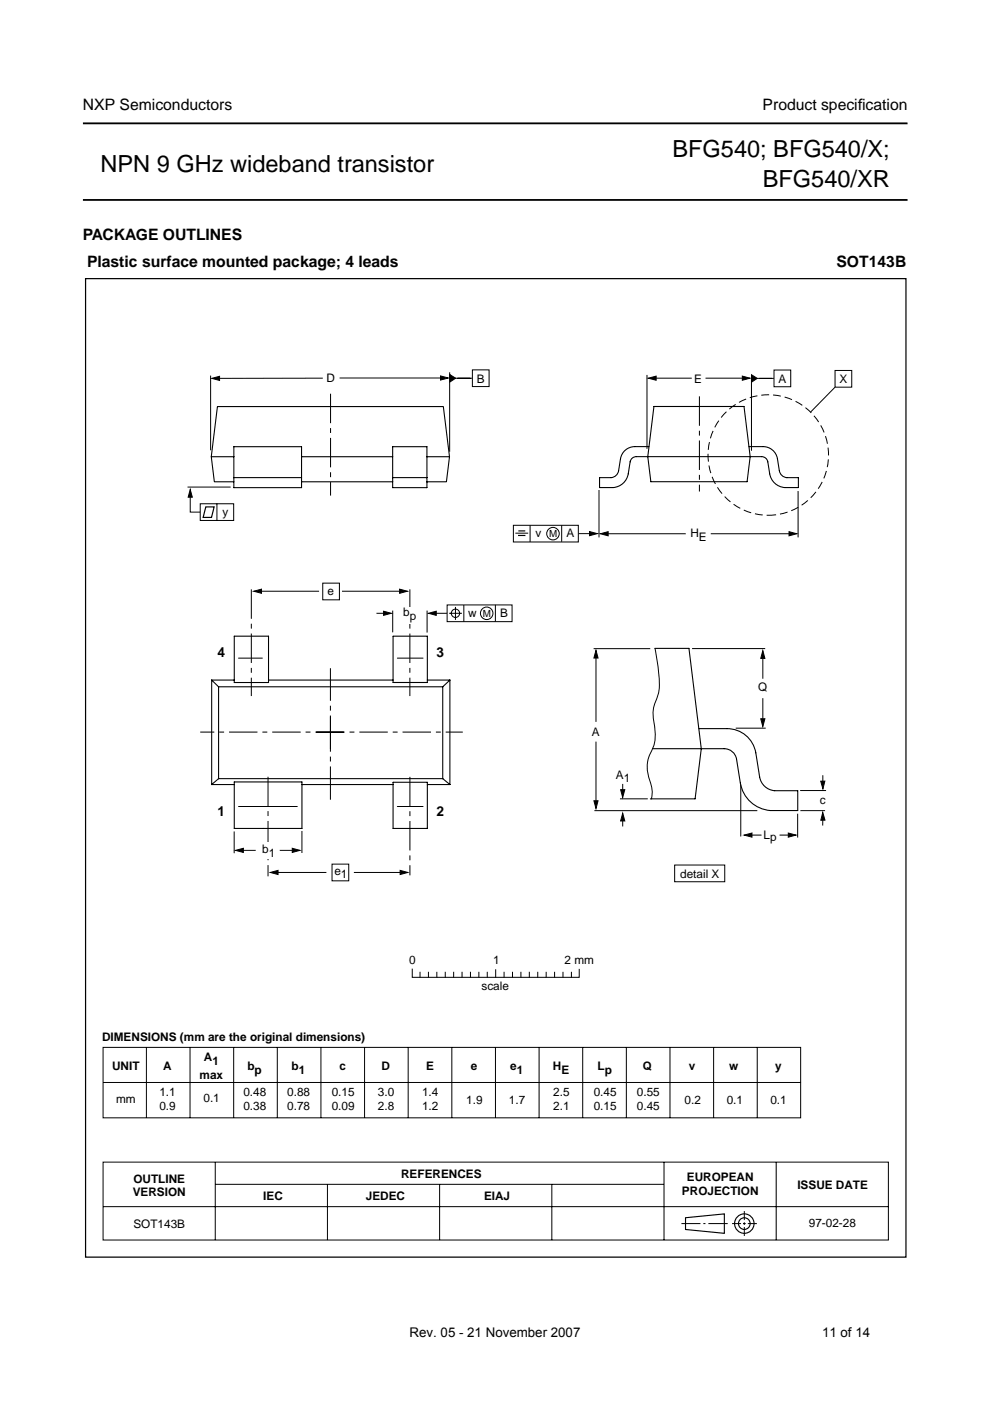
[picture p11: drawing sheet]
<svg xmlns="http://www.w3.org/2000/svg" width="210mm" height="297mm" viewBox="0 0 210 297" stroke-linecap="round" stroke-linejoin="round" font-family="sans-serif">
<path d="M17.6 26.2h174.8M17.6 42.4h174.8" fill="none" stroke="#000" stroke-width=".38"/>
<g fill="none" stroke="#000" stroke-width=".21">
<path d="M44.7 79.6v15.9M95.3 78.9v16.9M100.2 78.4h3.5v3.6h-3.5zM137.2 79.5v15.7M164.1 78.5h3.6v3.5h-3.6zM177.1 78.5h3.5v3.6h-3.5zM68.4 80.2h-22.5M72 80.1h22.2M96 80.2h4.1M138.2 80.2h8.5M149.6 80.2h8.6M159.3 80.1v15.5"/>
<path d="M159.9 80.2h4.2M177.1 82.1l-5.3 5.3M39.8 103.3h9.1M40.3 104.4v4.2h2.2M42.5 106.8h7v3.5h-7zM46 106.8v3.5M108.9 111.4h13.7v3.5h-13.7zM109.3 113h2.7M112.4 111.4v3.5M119.1 111.3v3.6M122.7 113.1h3M127 103.9v10"/>
<path d="M128.1 113.2h17.3M150.7 113.2h17.2M169.2 104.1v9.8M54.7 125.4h13M68.4 123.6h3.6v3.6h-3.6zM72.5 125.4h13M79.8 130h2.3M83.3 129.5v4.6M90.6 129.5v4.6M91.8 130h3M94.8 128.3h13.8v3.5h-13.8zM95.2 130h2.7"/>
<path d="M96.6 128.7v2.7M98.3 128.3v3.5M105 128.2v3.6M125.9 137.5h12M126.4 139.2v13.9M138.9 137.5v.1a39.2 39.2 0 0 1 .9 8.6l-.9 2.7a6.6 6.6 0 0 0-.3 4.1 8.7 8.7 0 0 1-.9 7.1 8.2 8.2 0 0 0 .3 6.2 5.3 5.3 0 0 1 .1 3.2M146.7 137.5h15.5M161.7 139v4.9M126.4 157.2v13.2M156 154.4h6.3M161.7 148v5.2M49.6 176.3v4.6"/>
<path d="M64 176.2v4.6M126 171.9h34.6M131.4 169.4h5.9M132 166.2v2.4M132 173.7v1.5M157.1 166.3v11.1M158.9 177.1h2.6M165.3 177.1h2.6M169.1 172.5v5.1M169.6 167.6h5.5M169.7 171.9h5.2M174.5 164.4v1.7"/>
<path d="M174.5 173.3l-.1 1.7M50.9 180.3h3.3M58.2 185h11M59.3 180.3h3.5M70.4 183.2h3.5v3.5h-3.5zM75 185h10.6M143 183.4h10.7v3.5h-10.7zM87.4 205.5v1.7h35.4v-1.7M89.1 206.1v1.1M90.8 206.1v1.1M92.6 206.1v1.1M94.4 206.1v1.1"/>
<path d="M96.2 206.1v1.1M98 206.1v1.1M99.7 206.1v1.1M101.5 206.1v1.1M103.3 206.1v1.1M105.1 205.6v1.6M106.9 206.1v1.1M108.7 206.1v1.1M110.4 206.1v1.1M112.2 206.1v1.1M114 206.1v1.1M115.8 206.1v1.1"/>
<path d="M117.6 206.1v1.1M119.4 206.1v1.1M121.2 206.1v1.1M21.9 222.1h147.9v14.9h-147.9zM21.9 229.5h147.9M31 222.1v14.9M40.3 222.1v14.9M49.5 222.1v14.9M58.8 222.1v14.9M68 222v15M77.3 222.1v14.9M86.5 222.1v14.9"/>
<path d="M95.8 222.1v14.9M105 222.1v14.9M114.3 222.1v14.9M123.5 222.1v14.9M132.8 222.1v14.9M142.1 222.1v14.9M151.3 222.1v14.9M160.6 222.1v14.9M21.9 246.4h166.5v16.5h-166.5zM21.9 255.8h166.5M45.6 246.4v16.5M45.7 251.1h95"/>
<path d="M69.4 251.1v11.8M93.2 251.1v11.8M117 251.1v11.8M140.8 246.4v16.5M144.5 259.4h4M149.1 259.4h.5M150.2 259.4h4.1M155.2 259.4h1.9M157.5 259.4h.6M157.8 256.8v1.9M157.8 259.2v.5M158.6 259.4h1.9"/>
<path d="M164.6 246.4v16.5M157.8 260.1v2"/>
<circle cx="117.2" cy="113.1" r="1.33"/>
<circle cx="96.6" cy="130" r=".89"/>
<circle cx="103.2" cy="130" r="1.33"/>
</g>
<g fill="none" stroke="#000" stroke-width=".24">
<path d="M145.3 258.2l8.3-.8v4.1l-8.3-.8z"/>
<circle cx="157.8" cy="259.4" r="2.06"/>
<circle cx="157.8" cy="259.4" r="1.24"/>
</g>
<path d="M18.1 59.1h174v207.4h-174z" fill="none" stroke="#000" stroke-width=".26"/>
<g fill="#000" stroke="#000" stroke-width=".21">
<path d="M93.4 79.7l1.6 .4-1.6 .5zM157.4 79.7l1.6 .5-1.6 .4zM44.9 80.2l1.7-.4v.9zM95.4 79.4l1.2 .8-1.2 .8zM137.5 80.2l1.6-.5v.9zM159.3 79.5l1.3 .7-1.3 .8zM40.3 103.8l.5 1.6h-.9zM125 112.7l1.6 .4-1.6 .5zM127.3 113.2l1.6-.5v.9zM167.3 112.7l1.6 .5-1.6 .4zM53.8 125.4l1.6-.5v.9zM81.3 129.6l1.7 .4-1.7 .5z"/>
<path d="M84.7 124.9l1.7 .5-1.7 .4zM90.8 130l1.7-.4v.9zM126.4 137.9l.4 1.6h-.9zM161.7 137.9l.5 1.7h-.9zM161.3 152.4h.9l-.5 1.6zM62 179.9l1.6 .4-1.6 .4zM125.9 169.8h.9l-.4 1.6zM132 172.4l.5 1.7h-.9zM131.6 167.4h.9l-.5 1.7zM157.8 177.1l1.6-.5v.9zM167.1 176.6l1.7 .5-1.7 .4zM174.4 172.3l.5 1.6h-.9z"/>
<path d="M174 165.6h.9l-.4 1.7zM50 180.3l1.6-.4v.8zM57.3 185l1.7-.5v.9zM84.8 184.5l1.7 .5-1.7 .4z"/>
</g>
<path d="M43.6 107.5h1.8l-.6 2.2h-1.7zM109.8 113.5h1.6M109.9 112.6h1.5" fill="none" stroke="#000" stroke-width=".25"/>
<circle cx="162.9" cy="96.5" r="12.8" fill="none" stroke="#000" stroke-width=".21" stroke-dasharray="1.7 .8" stroke-linecap="butt"/>
<path d="M70.1 83.5v21.6M148.3 84v20.2M53.3 125v22.6M86.9 125v22.6M56.8 164.7v21.1M86.9 164.7v20.9" fill="none" stroke="#000" stroke-width=".21" stroke-dasharray="6.2 1 1 1" stroke-linecap="butt"/>
<path d="M67 155.2h31.1M72.9 155.2h-30.4" fill="none" stroke="#000" stroke-width=".21" stroke-dasharray="6 1 1 1" stroke-linecap="butt"/>
<path d="M70.1 158.8v-17.1" fill="none" stroke="#000" stroke-width=".21" stroke-dasharray="7.1 1 1 1" stroke-linecap="butt"/>
<path d="M70.1 151.9v17.7" fill="none" stroke="#000" stroke-width=".21" stroke-dasharray="7.5 1 1 1" stroke-linecap="butt"/>
<g fill="#fff">
<path d="M55 178.6h3.6v3.6h-3.6z"/>
<path d="M85.2 128.7h3.6v3.5h-3.6z"/>
</g>
<g fill="none" stroke="#000" stroke-width=".23">
<path d="M44.8 96.8h4.8M63.9 96.8h19.4M83.3 94.7h7.2v8.7h-7.2zM90.5 96.8h4.8M137.6 94.7h-3a3.1 3.1 0 0 0-3 2.6l-.4 2.5a1.75 1.75 0 0 1-1.6 1.5h-2.5v2.1h2.9a3.5 3.5 0 0 0 3.2-2.9l.4-2.6a1.32 1.32 0 0 1 1.3-1.1h26.6a1.32 1.32 0 0 1 1.3 1.1 5.7 5.7 0 0 0 1.7 4.8l1.2 .6 .7 .1h2.9v-2.1h-2.5a1.75 1.75 0 0 1-1.6-1.5 5.7 5.7 0 0 0-1.2-4.2 3.1 3.1 0 0 0-2.2-.9h-3M138.6 86.2h19.1l1.4 10.6-.7 5.3h-20.4l-.7-5.3zM49.6 101.3v.9h-4.2l-.6-5.4 1.3-10.6h47.9l1.3 10.6-.6 5.4h-4.2M49.6 101.3h14.3M49.6 101.3v-6.6h14.3v8.7h-14.3v-1.2M63.9 102.2h19.4M83.3 101.3h7.2M49.7 134.9h7.2v9.8h-7.2z"/>
<path d="M83.3 134.9h7.3v9.8h-7.3zM138.8 137.5h7.3l2.6 21.2-1.3 10.7h-9.5M44.9 144.2h4.8M44.9 144.2l1.4 1.4M44.9 144.2v22.1M46.3 145.6v19.5M46.3 145.6h47.6M56.9 144.2h26.4M90.6 144.2h4.8M93.9 145.6v19.5M95.4 144.2l-1.5 1.4M95.4 144.2v22.1"/>
<path d="M148.3 154.5h5.8a6.1 6.1 0 0 1 6.1 5.1l.9 5.1a3.5 3.5 0 0 0 3.1 2.9h4.9v4.3h-5.8a7 7 0 0 1-6.3-5.9l-.8-5.1a2.64 2.64 0 0 0-2.7-2.2h-15.1M44.9 166.3h4.8M46.3 165.1l-1.4 1.2M46.3 165.1h47.6M49.7 165.8h14.3v9.8h-14.3zM64 166.3h19.3M83.3 165.9h7.3v9.7h-7.3zM90.6 166.3h4.8M93.9 165.1l1.5 1.2"/>
</g>
<path d="M50.6 139.5h5M84.2 139.5h5.5M50.6 171h12.4M84.2 171h5.5" fill="none" stroke="#000" stroke-width=".21"/>
<g font-size="5">
<text x="142.6" y="33.3">BFG540; BFG540/X;</text>
<text x="21.3" y="36.5">NPN 9 GHz wideband transistor</text>
<text x="161.7" y="39.6">BFG540/XR</text>
</g>
<g font-size="3.3">
<text x="17.6" y="23.4">NXP Semiconductors</text>
<text x="161.7" y="23.4">Product specif</text>
<text x="181.9" y="23.4">ication</text>
<text x="17.6" y="50.9">PACKAGE OUTLINES</text>
<text x="18.5" y="56.7">Plastic surface mounted package; 4 leads</text>
<text x="177.4" y="56.7">SOT143B</text>
</g>
<g font-size="2.9">
<text x="46.1" y="139.3">4</text>
<text x="92.5" y="139.3">3</text>
<text x="46.1" y="173">1</text>
<text x="92.5" y="173">2</text>
</g>
<g font-size="2.8">
<text x="86.8" y="283.4">Rev. 05 - 21 November 2007</text>
<text x="174.3" y="283.4">11 of 14</text>
</g>
<g font-size="2.5">
<text x="69.3" y="81">D</text>
<text x="101.1" y="81.1">B</text>
<text x="147.2" y="81.1">E</text>
<text x="165.1" y="81.1">A</text>
<text x="178" y="81.2">X</text>
<text x="47.2" y="109.3">y</text>
<text x="113.6" y="113.9">v</text>
<text x="120.1" y="113.9">A</text>
<text x="146.4" y="113.8">H</text>
<text x="148.2" y="114.6">E</text>
<text x="69.5" y="126.1">e</text>
<text x="85.5" y="130.7">b</text>
<text x="86.9" y="131.5">p</text>
<text x="99.2" y="130.8">w</text>
<text x="106.1" y="130.8">B</text>
<text x="160.7" y="146.6">Q</text>
<text x="125.5" y="155.9">A</text>
<text x="130.6" y="165.2">A1</text>
<text x="173.9" y="170.4">c</text>
<text x="161.9" y="177.8">L</text>
<text x="163.3" y="178.4">p</text>
<text x="55.6" y="180.9">b</text>
<text x="57" y="181.8">1</text>
<text x="70.9" y="185.4">e1</text>
<text x="144.2" y="186.1">detail X</text>
<text x="86.7" y="204.5">0</text>
<text x="102.1" y="210">scale</text>
<text x="104.6" y="204.5">1</text>
<text x="119.7" y="204.5">2 mm</text>
<text x="21.6" y="220.8">DIMENSIONS (mm are the original dimensions)</text>
<text x="23.8" y="226.8">UNIT</text>
<text x="34.6" y="226.8">A</text>
<text x="43.2" y="225">A</text>
<text x="45" y="225.8">1</text>
<text x="52.4" y="226.8">b</text>
<text x="54" y="227.7">p</text>
<text x="61.8" y="226.8">b</text>
<text x="63.3" y="227.7">1</text>
<text x="72" y="226.8">c</text>
<text x="80.9" y="226.8">D</text>
<text x="90.3" y="226.8">E</text>
<text x="99.8" y="226.8">e</text>
<text x="108.2" y="226.8">e</text>
<text x="109.6" y="227.7">1</text>
<text x="117.2" y="226.8">H</text>
<text x="119" y="227.7">E</text>
<text x="126.7" y="226.8">L</text>
<text x="128.2" y="227.7">p</text>
<text x="136.3" y="226.8">Q</text>
<text x="146" y="226.8">v</text>
<text x="154.6" y="226.8">w</text>
<text x="164.4" y="226.8">y</text>
<text x="24.6" y="233.9">mm</text>
<text x="33.8" y="232.5">1.1</text>
<text x="42.3" y="228.7">max</text>
<text x="43.1" y="233.7">0.1</text>
<text x="51.6" y="232.5">0.48</text>
<text x="60.9" y="232.5">0.88</text>
<text x="70.3" y="232.5">0.15</text>
<text x="80.1" y="232.5">3.0</text>
<text x="89.5" y="232.5">1.4</text>
<text x="98.9" y="234">1.9</text>
<text x="107.9" y="234">1.7</text>
<text x="117.3" y="232.5">2.5</text>
<text x="125.9" y="232.5">0.45</text>
<text x="135" y="232.5">0.55</text>
<text x="145.1" y="234">0.2</text>
<text x="154.1" y="234">0.1</text>
<text x="163.3" y="234">0.1</text>
<text x="33.8" y="235.4">0.9</text>
<text x="51.6" y="235.4">0.38</text>
<text x="60.9" y="235.4">0.78</text>
<text x="70.3" y="235.4">0.09</text>
<text x="80.1" y="235.4">2.8</text>
<text x="89.5" y="235.4">1.2</text>
<text x="117.3" y="235.4">2.1</text>
<text x="125.9" y="235.4">0.15</text>
<text x="135" y="235.4">0.45</text>
<text x="28.3" y="250.8">OUTLINE</text>
<text x="85.1" y="249.7">REFERENCES</text>
<text x="145.6" y="250.5">EUROPEAN</text>
<text x="28.1" y="253.7">VERSION</text>
<text x="55.8" y="254.5">IEC</text>
<text x="77.6" y="254.5">JEDEC</text>
<text x="102.6" y="254.5">EIAJ</text>
<text x="144.6" y="253.4">PROJECTION</text>
<text x="169.1" y="252">ISSUE DATE</text>
<text x="28.3" y="260.3">SOT143B</text>
<text x="171.5" y="260.2">97-02-28</text>
</g>
<g font-size="2.1">
<text x="116.4" y="113.9">M</text>
<text x="102.4" y="130.8">M</text>
</g>
</svg>
